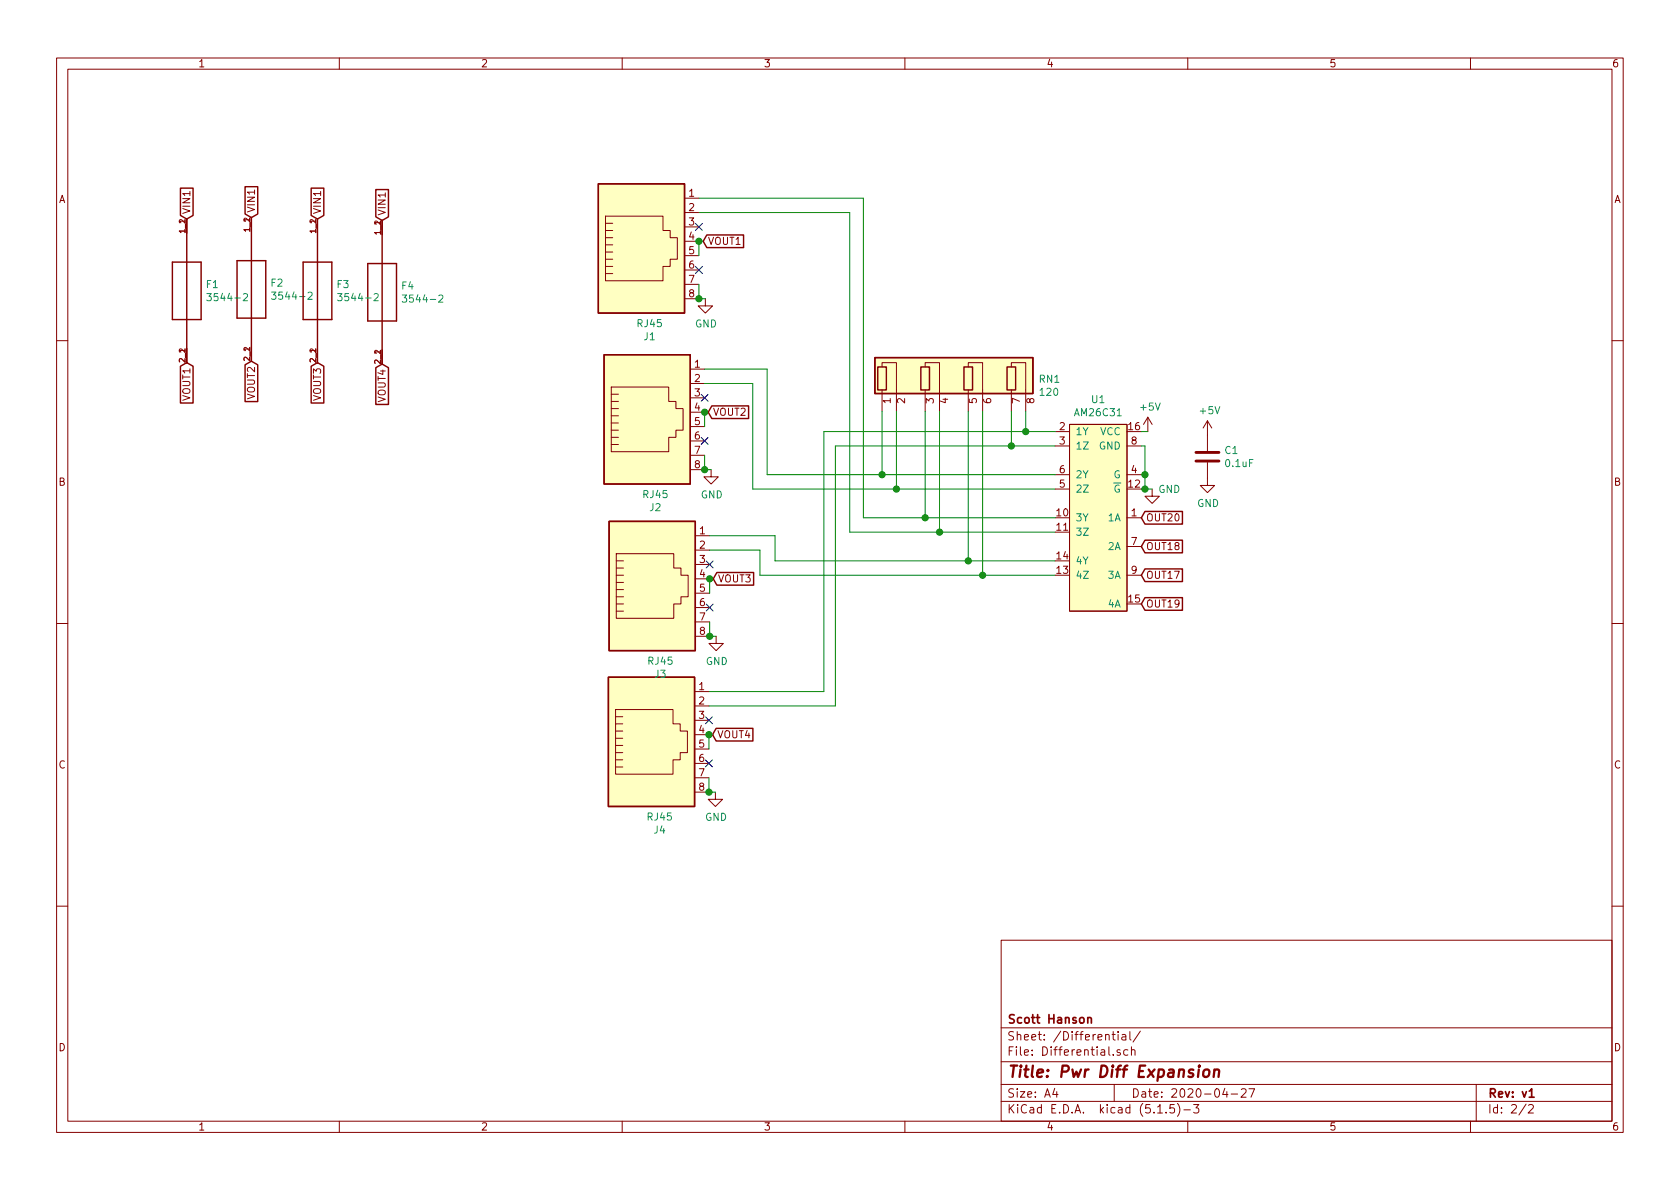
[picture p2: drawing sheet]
EESchema Schematic File Version 4
EELAYER 30 0
EELAYER END
$Descr A4 11693 8268
encoding utf-8
Sheet 2 2
Title "Pwr Diff Expansion"
Date "2020-04-27"
Rev "v1"
Comp "Scott Hanson"
Comment1 ""
Comment2 ""
Comment3 ""
Comment4 ""
$EndDescr
$Comp
L Device:C C1
U 1 1
P 8405 3170
F 0 "C1" H 8520 3216 50  0000 L CNN
F 1 "0.1uF" H 8520 3125 50  0000 L CNN
F 2 "Capacitor_THT:C_Rect_L7.0mm_W2.0mm_P5.00mm" H 8443 3020 50  0001 C CNN
F 3 "~" H 8405 3170 50  0001 C CNN
F 4 "" H 8405 3170 50  0001 C CNN "Digikey PN"
F 5 "478-7336-1-ND" H 8405 3170 50  0001 C CNN "Digi-Key_PN"
F 6 "SR215C104KARTR1" H 8405 3170 50  0001 C CNN "MPN"
	1    8405 3170
	1    0    0    -1  
$EndComp
$Comp
L Connector:RJ45 J1
U 1 1
P 4465 1670
F 0 "J1" H 4522 2337 50  0000 C CNN
F 1 "RJ45" H 4522 2246 50  0000 C CNN
F 2 "Connector_RJ:RJ45_Amphenol_54602-x08_Horizontal" V 4465 1695 50  0001 C CNN
F 3 "~" V 4465 1695 50  0001 C CNN
F 4 "" H 4465 1670 50  0001 C CNN "Digikey PN"
F 5 "AE10392-ND" H 4465 1670 50  0001 C CNN "Digi-Key_PN"
F 6 "A-2014-2-4-R" H 4465 1670 50  0001 C CNN "MPN"
	1    4465 1670
	1    0    0    1   
$EndComp
$Comp
L power:+5V #PWR05
U 1 1
P 8405 3020
F 0 "#PWR05" H 8405 2870 50  0001 C CNN
F 1 "+5V" H 8420 3193 50  0000 C CNN
F 2 "" H 8405 3020 50  0001 C CNN
F 3 "" H 8405 3020 50  0001 C CNN
	1    8405 3020
	1    0    0    -1  
$EndComp
$Comp
L power:GND #PWR06
U 1 1
P 8405 3320
F 0 "#PWR06" H 8405 3070 50  0001 C CNN
F 1 "GND" H 8410 3147 50  0000 C CNN
F 2 "" H 8405 3320 50  0001 C CNN
F 3 "" H 8405 3320 50  0001 C CNN
	1    8405 3320
	1    0    0    -1  
$EndComp
$Comp
L power:+5V #PWR01
U 1 1
P 7990 2995
F 0 "#PWR01" H 7990 2845 50  0001 C CNN
F 1 "+5V" H 8005 3168 50  0000 C CNN
F 2 "" H 7990 2995 50  0001 C CNN
F 3 "" H 7990 2995 50  0001 C CNN
	1    7990 2995
	1    0    0    -1  
$EndComp
$Comp
L power:GND #PWR02
U 1 1
P 8020 3395
F 0 "#PWR02" H 8020 3145 50  0001 C CNN
F 1 "GND" H 8140 3395 50  0000 C CNN
F 2 "" H 8020 3395 50  0001 C CNN
F 3 "" H 8020 3395 50  0001 C CNN
	1    8020 3395
	1    0    0    -1  
$EndComp
Wire Wire Line
	7945 2995 7990 2995
Wire Wire Line
	7945 3095 7970 3095
Wire Wire Line
	7970 3095 7970 3295
Wire Wire Line
	7970 3395 7945 3395
Wire Wire Line
	8020 3395 7970 3395
Connection ~ 7970 3395
Wire Wire Line
	7945 3295 7970 3295
Connection ~ 7970 3295
Wire Wire Line
	7970 3295 7970 3395
$Comp
L Connector:RJ45 J2
U 1 1
P 4505 2860
F 0 "J2" H 4562 3527 50  0000 C CNN
F 1 "RJ45" H 4562 3436 50  0000 C CNN
F 2 "Connector_RJ:RJ45_Amphenol_54602-x08_Horizontal" V 4505 2885 50  0001 C CNN
F 3 "~" V 4505 2885 50  0001 C CNN
F 4 "" H 4505 2860 50  0001 C CNN "Digikey PN"
F 5 "AE10392-ND" H 4505 2860 50  0001 C CNN "Digi-Key_PN"
F 6 "A-2014-2-4-R" H 4505 2860 50  0001 C CNN "MPN"
	1    4505 2860
	1    0    0    1   
$EndComp
Text GLabel 7945 4195 2    50   Input ~ 0
OUT19
Text GLabel 7945 3795 2    50   Input ~ 0
OUT18
Text GLabel 7945 3595 2    50   Input ~ 0
OUT20
Text GLabel 7945 3995 2    50   Input ~ 0
OUT17
$Comp
L Pwr_Diff_Expansion-rescue:3544-2-Keystone_Fuse F?
U 1 1
P 2210 2015
AR Path="/5E9CB04C" Ref="F?"  Part="1" 
AR Path="/5D469293/5E9CB04C" Ref="F?"  Part="1" 
AR Path="/5DC70599/5E9CB04C" Ref="F3"  Part="1" 
F 0 "F3" V 2164 2145 50  0000 L CNN
F 1 "3544-2" V 2255 2145 50  0000 L CNN
F 2 "Keystone_Fuse:FUSE_3544-2" H 2210 2015 50  0001 L BNN
F 3 "" H 2210 2015 50  0001 L BNN
F 4 "3544-2" H 2210 2015 50  0001 L BNN "Field4"
F 5 "None" H 2210 2015 50  0001 L BNN "Field5"
F 6 "Unavailable" H 2210 2015 50  0001 L BNN "Field6"
F 7 "Fuse Clip; 500 VAC; 30 A; PCB; For 0.110 in. x 0.032 in. mini blade fuses" H 2210 2015 50  0001 L BNN "Field7"
F 8 "Keystone Electronics" H 2210 2015 50  0001 L BNN "Field8"
F 9 "36-3544-2-ND" H -6100 -1265 50  0001 C CNN "Digi-Key_PN"
F 10 "3544-2" H -6100 -1265 50  0001 C CNN "MPN"
	1    2210 2015
	0    1    1    0   
$EndComp
$Comp
L Pwr_Diff_Expansion-rescue:3544-2-Keystone_Fuse F?
U 1 1
P 2660 2025
AR Path="/5E9CB059" Ref="F?"  Part="1" 
AR Path="/5D469293/5E9CB059" Ref="F?"  Part="1" 
AR Path="/5DC70599/5E9CB059" Ref="F4"  Part="1" 
F 0 "F4" V 2614 2155 50  0000 L CNN
F 1 "3544-2" V 2705 2155 50  0000 L CNN
F 2 "Keystone_Fuse:FUSE_3544-2" H 2660 2025 50  0001 L BNN
F 3 "" H 2660 2025 50  0001 L BNN
F 4 "3544-2" H 2660 2025 50  0001 L BNN "Field4"
F 5 "None" H 2660 2025 50  0001 L BNN "Field5"
F 6 "Unavailable" H 2660 2025 50  0001 L BNN "Field6"
F 7 "Fuse Clip; 500 VAC; 30 A; PCB; For 0.110 in. x 0.032 in. mini blade fuses" H 2660 2025 50  0001 L BNN "Field7"
F 8 "Keystone Electronics" H 2660 2025 50  0001 L BNN "Field8"
F 9 "36-3544-2-ND" H -6010 -1265 50  0001 C CNN "Digi-Key_PN"
F 10 "3544-2" H -6010 -1265 50  0001 C CNN "MPN"
	1    2660 2025
	0    1    1    0   
$EndComp
$Comp
L Pwr_Diff_Expansion-rescue:3544-2-Keystone_Fuse F?
U 1 1
P 1300 2015
AR Path="/5E9CB09C" Ref="F?"  Part="1" 
AR Path="/5D469293/5E9CB09C" Ref="F?"  Part="1" 
AR Path="/5DC70599/5E9CB09C" Ref="F1"  Part="1" 
F 0 "F1" V 1254 2145 50  0000 L CNN
F 1 "3544-2" V 1345 2145 50  0000 L CNN
F 2 "Keystone_Fuse:FUSE_3544-2" H 1300 2015 50  0001 L BNN
F 3 "" H 1300 2015 50  0001 L BNN
F 4 "3544-2" H 1300 2015 50  0001 L BNN "Field4"
F 5 "None" H 1300 2015 50  0001 L BNN "Field5"
F 6 "Unavailable" H 1300 2015 50  0001 L BNN "Field6"
F 7 "Fuse Clip; 500 VAC; 30 A; PCB; For 0.110 in. x 0.032 in. mini blade fuses" H 1300 2015 50  0001 L BNN "Field7"
F 8 "Keystone Electronics" H 1300 2015 50  0001 L BNN "Field8"
F 9 "36-3544-2-ND" H -6070 -1275 50  0001 C CNN "Digi-Key_PN"
F 10 "3544-2" H -6070 -1275 50  0001 C CNN "MPN"
	1    1300 2015
	0    1    1    0   
$EndComp
Text GLabel 1300 1515 1    50   Input ~ 0
VIN1
Text GLabel 1750 1505 1    50   Input ~ 0
VIN1
Text GLabel 2210 1515 1    50   Input ~ 0
VIN1
Text GLabel 2660 1525 1    50   Input ~ 0
VIN1
$Comp
L Connector:RJ45 J3
U 1 1
P 4540 4020
F 0 "J3" H 4597 4687 50  0000 C CNN
F 1 "RJ45" H 4597 4596 50  0000 C CNN
F 2 "Connector_RJ:RJ45_Amphenol_54602-x08_Horizontal" V 4540 4045 50  0001 C CNN
F 3 "~" V 4540 4045 50  0001 C CNN
F 4 "" H 4540 4020 50  0001 C CNN "Digikey PN"
F 5 "AE10392-ND" H 4540 4020 50  0001 C CNN "Digi-Key_PN"
F 6 "A-2014-2-4-R" H 4540 4020 50  0001 C CNN "MPN"
	1    4540 4020
	1    0    0    1   
$EndComp
$Comp
L Connector:RJ45 J4
U 1 1
P 4535 5105
F 0 "J4" H 4592 5772 50  0000 C CNN
F 1 "RJ45" H 4592 5681 50  0000 C CNN
F 2 "Connector_RJ:RJ45_Amphenol_54602-x08_Horizontal" V 4535 5130 50  0001 C CNN
F 3 "~" V 4535 5130 50  0001 C CNN
F 4 "" H 4535 5105 50  0001 C CNN "Digikey PN"
F 5 "AE10392-ND" H 4535 5105 50  0001 C CNN "Digi-Key_PN"
F 6 "A-2014-2-4-R" H 4535 5105 50  0001 C CNN "MPN"
	1    4535 5105
	1    0    0    1   
$EndComp
Text GLabel 1300 2515 3    50   Input ~ 0
VOUT1
$Comp
L Pwr_Diff_Expansion-rescue:3544-2-Keystone_Fuse F?
U 1 1
P 1750 2005
AR Path="/5E9CB03F" Ref="F?"  Part="1" 
AR Path="/5D469293/5E9CB03F" Ref="F?"  Part="1" 
AR Path="/5DC70599/5E9CB03F" Ref="F2"  Part="1" 
F 0 "F2" V 1704 2135 50  0000 L CNN
F 1 "3544-2" V 1795 2135 50  0000 L CNN
F 2 "Keystone_Fuse:FUSE_3544-2" H 1750 2005 50  0001 L BNN
F 3 "" H 1750 2005 50  0001 L BNN
F 4 "3544-2" H 1750 2005 50  0001 L BNN "Field4"
F 5 "None" H 1750 2005 50  0001 L BNN "Field5"
F 6 "Unavailable" H 1750 2005 50  0001 L BNN "Field6"
F 7 "Fuse Clip; 500 VAC; 30 A; PCB; For 0.110 in. x 0.032 in. mini blade fuses" H 1750 2005 50  0001 L BNN "Field7"
F 8 "Keystone Electronics" H 1750 2005 50  0001 L BNN "Field8"
F 9 "36-3544-2-ND" H -6150 -1265 50  0001 C CNN "Digi-Key_PN"
F 10 "3544-2" H -6150 -1265 50  0001 C CNN "MPN"
	1    1750 2005
	0    1    1    0   
$EndComp
Text GLabel 1750 2505 3    50   Input ~ 0
VOUT2
Text GLabel 2210 2515 3    50   Input ~ 0
VOUT3
Text GLabel 2660 2525 3    50   Input ~ 0
VOUT4
Text GLabel 4895 1670 2    50   Input ~ 0
VOUT1
Wire Wire Line
	4865 1770 4865 1670
Wire Wire Line
	4895 1670 4865 1670
Connection ~ 4865 1670
$Comp
L power:GND #PWR04
U 1 1
P 4950 3260
F 0 "#PWR04" H 4950 3010 50  0001 C CNN
F 1 "GND" H 4955 3087 50  0000 C CNN
F 2 "" H 4950 3260 50  0001 C CNN
F 3 "" H 4950 3260 50  0001 C CNN
	1    4950 3260
	1    0    0    -1  
$EndComp
Wire Wire Line
	4905 3160 4905 3260
Wire Wire Line
	4905 3260 4950 3260
Connection ~ 4905 3260
$Comp
L power:GND #PWR08
U 1 1
P 4985 4420
F 0 "#PWR08" H 4985 4170 50  0001 C CNN
F 1 "GND" H 4990 4247 50  0000 C CNN
F 2 "" H 4985 4420 50  0001 C CNN
F 3 "" H 4985 4420 50  0001 C CNN
	1    4985 4420
	1    0    0    -1  
$EndComp
Wire Wire Line
	4940 4420 4985 4420
$Comp
L power:GND #PWR07
U 1 1
P 4980 5505
F 0 "#PWR07" H 4980 5255 50  0001 C CNN
F 1 "GND" H 4985 5332 50  0000 C CNN
F 2 "" H 4980 5505 50  0001 C CNN
F 3 "" H 4980 5505 50  0001 C CNN
	1    4980 5505
	1    0    0    -1  
$EndComp
Wire Wire Line
	4935 5505 4980 5505
$Comp
L power:GND #PWR03
U 1 1
P 4910 2070
F 0 "#PWR03" H 4910 1820 50  0001 C CNN
F 1 "GND" H 4915 1897 50  0000 C CNN
F 2 "" H 4910 2070 50  0001 C CNN
F 3 "" H 4910 2070 50  0001 C CNN
	1    4910 2070
	1    0    0    -1  
$EndComp
Wire Wire Line
	4865 2070 4910 2070
Wire Wire Line
	4865 1970 4865 2070
Connection ~ 4865 2070
Wire Wire Line
	4940 4420 4940 4320
Connection ~ 4940 4420
Wire Wire Line
	4935 5505 4935 5405
Connection ~ 4935 5505
Wire Wire Line
	4935 5105 4935 5205
Wire Wire Line
	4905 2960 4905 2860
Wire Wire Line
	4940 4120 4940 4020
Text GLabel 4930 2860 2    50   Input ~ 0
VOUT2
Text GLabel 4960 5105 2    50   Input ~ 0
VOUT4
Text GLabel 4965 4020 2    50   Input ~ 0
VOUT3
Wire Wire Line
	4940 4020 4965 4020
Connection ~ 4940 4020
Wire Wire Line
	4935 5105 4960 5105
Connection ~ 4935 5105
Wire Wire Line
	4905 2860 4930 2860
Connection ~ 4905 2860
Wire Wire Line
	4940 3820 5290 3820
Wire Wire Line
	5290 3820 5290 3995
Wire Wire Line
	5240 2660 4905 2660
Wire Wire Line
	5340 2560 5340 3295
$Comp
L AM26C31:AM26C31 U1
U 1 1
P 7645 3595
F 0 "U1" H 7645 4420 50  0000 C CNN
F 1 "AM26C31" H 7645 4329 50  0000 C CNN
F 2 "Package_DIP:DIP-16_W7.62mm" H 7445 2795 50  0001 L CNN
F 3 "http://www.ti.com.cn/cn/lit/ds/symlink/am26c31.pdf" H 7445 2695 50  0001 L CNN
F 4 "4975637" H 7445 2595 50  0001 L CNN "Farnell"
F 5 "" H 7645 3595 50  0001 C CNN "Digikey PN"
F 6 "296-6785-5-ND" H 7645 3595 50  0001 C CNN "Digi-Key_PN"
F 7 "AM26C31IN" H 7645 3595 50  0001 C CNN "MPN"
	1    7645 3595
	-1   0    0    -1  
$EndComp
Wire Wire Line
	5395 3895 5395 3720
Wire Wire Line
	5735 2995 5735 4805
Wire Wire Line
	5815 3095 5815 4905
$Comp
L Device:R_Pack04_SIP RN1
U 1 1
P 6640 2655
F 0 "RN1" H 7228 2682 50  0000 L CNN
F 1 "120" H 7228 2591 50  0000 L CNN
F 2 "Resistor_THT:R_Array_SIP8" V 7315 2655 50  0001 C CNN
F 3 "http://www.vishay.com/docs/31509/csc.pdf" H 6640 2655 50  0001 C CNN
F 4 "4608X-2-121LF-ND" H 6640 2655 50  0001 C CNN "Digi-Key_PN"
F 5 "4608X-102-121LF" H 6640 2655 50  0001 C CNN "MPN"
	1    6640 2655
	1    0    0    -1  
$EndComp
Wire Wire Line
	4905 2560 5340 2560
Wire Wire Line
	4940 3720 5395 3720
Wire Wire Line
	4935 4805 5735 4805
Wire Wire Line
	5735 2995 7140 2995
Wire Wire Line
	5815 3095 7040 3095
Wire Wire Line
	6140 2855 6140 3295
Wire Wire Line
	6140 3295 7345 3295
Wire Wire Line
	6240 2855 6240 3395
Wire Wire Line
	6240 3395 7345 3395
Wire Wire Line
	6440 2855 6440 3595
Wire Wire Line
	6440 3595 7345 3595
Wire Wire Line
	6540 2855 6540 3695
Wire Wire Line
	6540 3695 7345 3695
Wire Wire Line
	7140 2855 7140 2995
Connection ~ 7140 2995
Wire Wire Line
	7140 2995 7345 2995
Wire Wire Line
	7040 2855 7040 3095
Connection ~ 7040 3095
Wire Wire Line
	7040 3095 7345 3095
Wire Wire Line
	6140 3295 5340 3295
Connection ~ 6140 3295
Wire Wire Line
	6240 3395 5240 3395
Connection ~ 6240 3395
Wire Wire Line
	6440 3595 6010 3595
Wire Wire Line
	6010 3595 6010 1370
Wire Wire Line
	4865 1370 6010 1370
Connection ~ 6440 3595
Wire Wire Line
	5915 1470 5915 3695
Wire Wire Line
	5915 3695 6540 3695
Connection ~ 6540 3695
Wire Wire Line
	5395 3895 6740 3895
Wire Wire Line
	5290 3995 6840 3995
Wire Wire Line
	6740 2855 6740 3895
Connection ~ 6740 3895
Wire Wire Line
	6740 3895 7345 3895
Wire Wire Line
	6840 2855 6840 3995
Connection ~ 6840 3995
Wire Wire Line
	6840 3995 7345 3995
NoConn ~ 4865 1570
NoConn ~ 4865 1870
NoConn ~ 4905 2760
NoConn ~ 4905 3060
NoConn ~ 4940 4220
NoConn ~ 4940 3920
NoConn ~ 4935 5005
NoConn ~ 4935 5305
Wire Wire Line
	4865 1470 5915 1470
Wire Wire Line
	4935 4905 5815 4905
Wire Wire Line
	5240 2660 5240 3395
$EndSCHEMATC
